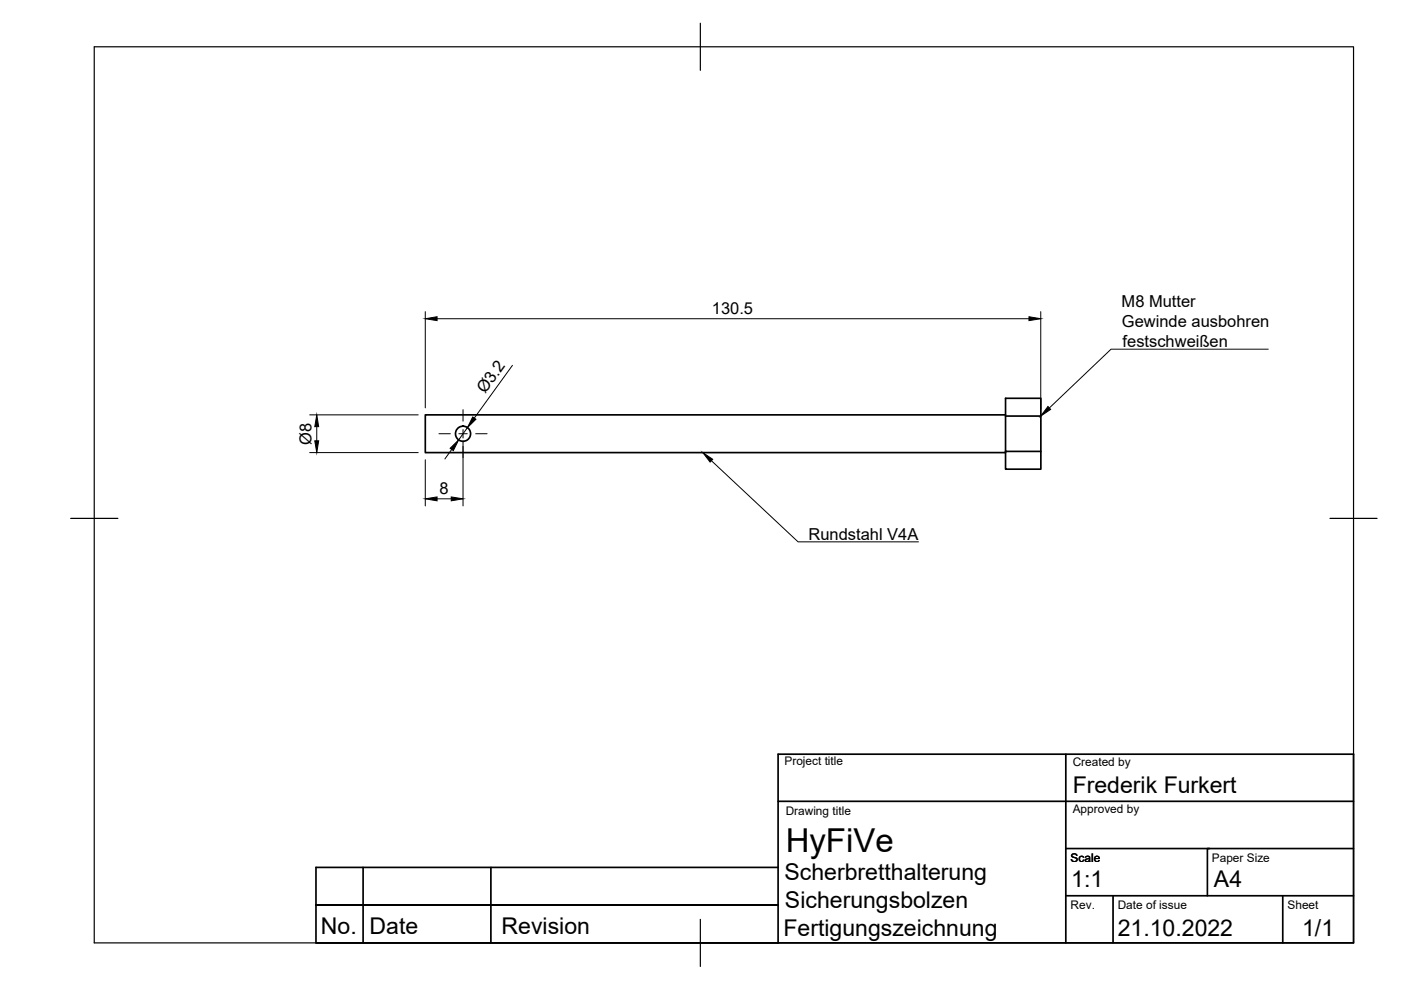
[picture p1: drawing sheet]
<svg xmlns="http://www.w3.org/2000/svg" width="297mm" height="210mm" viewBox="0 0 297 210" stroke-linecap="round" stroke-linejoin="round" font-family="sans-serif">
<!-- layer: Visible -->
<g fill="none" stroke="#000" stroke-width=".36">
<path d="M213.2 88.2h7.5v7.5M213.2 88h-123v8h123M220.7 88.2v-3.8h-7.5v15.1h7.5v-3.8h-7.5"/>
<circle cx="98.2" cy="92" r="1.61"/>
</g>
<!-- layer: TitleBlock -->
<path d="M226 159.9v40M165 169.9h122M226 179.9h30.5M287 179.9h-31v10M67 191.9h98h-98M77 183.9v16M104.1 183.9v16M165 183.9h-98v16h98v-40h122v40h-220M226 189.9h61M236 189.9v10M272 189.9v10" fill="none" stroke="#000" stroke-width=".36"/>
<!-- layer: Border -->
<path d="M20 9.9h267v190h-267zM148.5 4.9v10M15 109.9h10M282 109.9h10M148.5 194.9v10" fill="none" stroke="#000" stroke-width=".25"/>
<!-- layer: Dimensions -->
<path d="M90.2 66.1v20.4M92.7 67.6h125.5M108.6 77.5l-8 11.1M220.7 66.1v20.6M65.7 96h23M65.7 88h23M67.2 90.5v3M90.2 97.5v9.8M95.8 95.3l-1.5 2M98.2 93.5v13.8M99.1 90.7l-1.9 2.6M92.7 105.8h3" fill="none" stroke="#000" stroke-width=".21"/>
<path d="M90.2 67.6l2.5-.4v.8zM218.2 67.2l2.5 .4-2.5 .4zM66.7 93.5h.9l-.4 2.5zM67.2 88l.4 2.5h-.9zM95.4 95.1l1.8-1.8-1.1 2.2zM100.2 88.4l.7 .5-1.8 1.8zM90.2 105.8l2.5-.4v.8zM95.7 105.4l2.5 .4-2.5 .4z" fill="#000" stroke="#000" stroke-width=".21"/>
<!-- layer: Annotations -->
<path d="M149 96l2.1 1.4-.5 .6zM222.2 86.2l.6 .6-2.1 1.4z" fill="#000" stroke="#000" stroke-width=".21"/>
<path d="M268.9 74h-33.3l-13.1 12.5M150.8 97.7l18.4 17.2h25.5" fill="none" stroke="#000" stroke-width=".21"/>
<!-- layer: Center Lines -->
<path d="M93.1 92h2.4M97.3 92h1.8M98.2 86.9v2.4M98.2 91.1v1.8M98.2 94.7v2.4M100.9 92h2.4" fill="none" stroke="#000" stroke-width=".21"/>
<text font-size="7" x="166.6" y="180.6">HyFiVe</text>
<g font-size="4.9">
<text x="227.4" y="168.1">Frederik Furkert</text>
<text x="166.3" y="186.6">Scherbretthalterung</text>
<text x="227.1" y="188.1">1:1</text>
<text x="257.4" y="188.1">A4</text>
<text x="166.4" y="192.6">Sicherungsbolzen</text>
<text x="68" y="198">No. Date</text>
<text x="106.4" y="198">Revision</text>
<text x="166.1" y="198.5">Fertigungszeichnung</text>
<text x="237" y="198.4">21.10.2022</text>
<text x="276.1" y="198.6">1/1</text>
</g>
<g font-size="3.5">
<text x="237.8" y="65.1">M8 Mutter</text>
<text x="150.9" y="66.5">130.5</text>
<text x="237.9" y="69.3">Gewinde ausbohren</text>
<text x="238" y="73.5">festschweißen</text>
<text x="102.8" y="83.6" transform="rotate(-54 102.8 83.6)">Ø3.2</text>
<text x="66.1" y="94.3" transform="rotate(-90 66.1 94.3)">Ø8</text>
<text x="93.2" y="104.7">8</text>
<text x="171.4" y="114.4">Rundstahl V4A</text>
</g>
<g font-size="2.5">
<text x="166.3" y="162.1">Project title</text>
<text x="227.4" y="162.4">Created by</text>
<text x="166.6" y="172.9">Drawing title</text>
<text x="227.4" y="172.5">Approved by</text>
<text x="227" y="182.7">Scale</text>
<text x="256.9" y="182.7">Paper Size</text>
<text x="227" y="192.7">Rev.</text>
<text x="237" y="192.7">Date of issue</text>
<text x="273" y="192.7">Sheet</text>
</g>
</svg>
